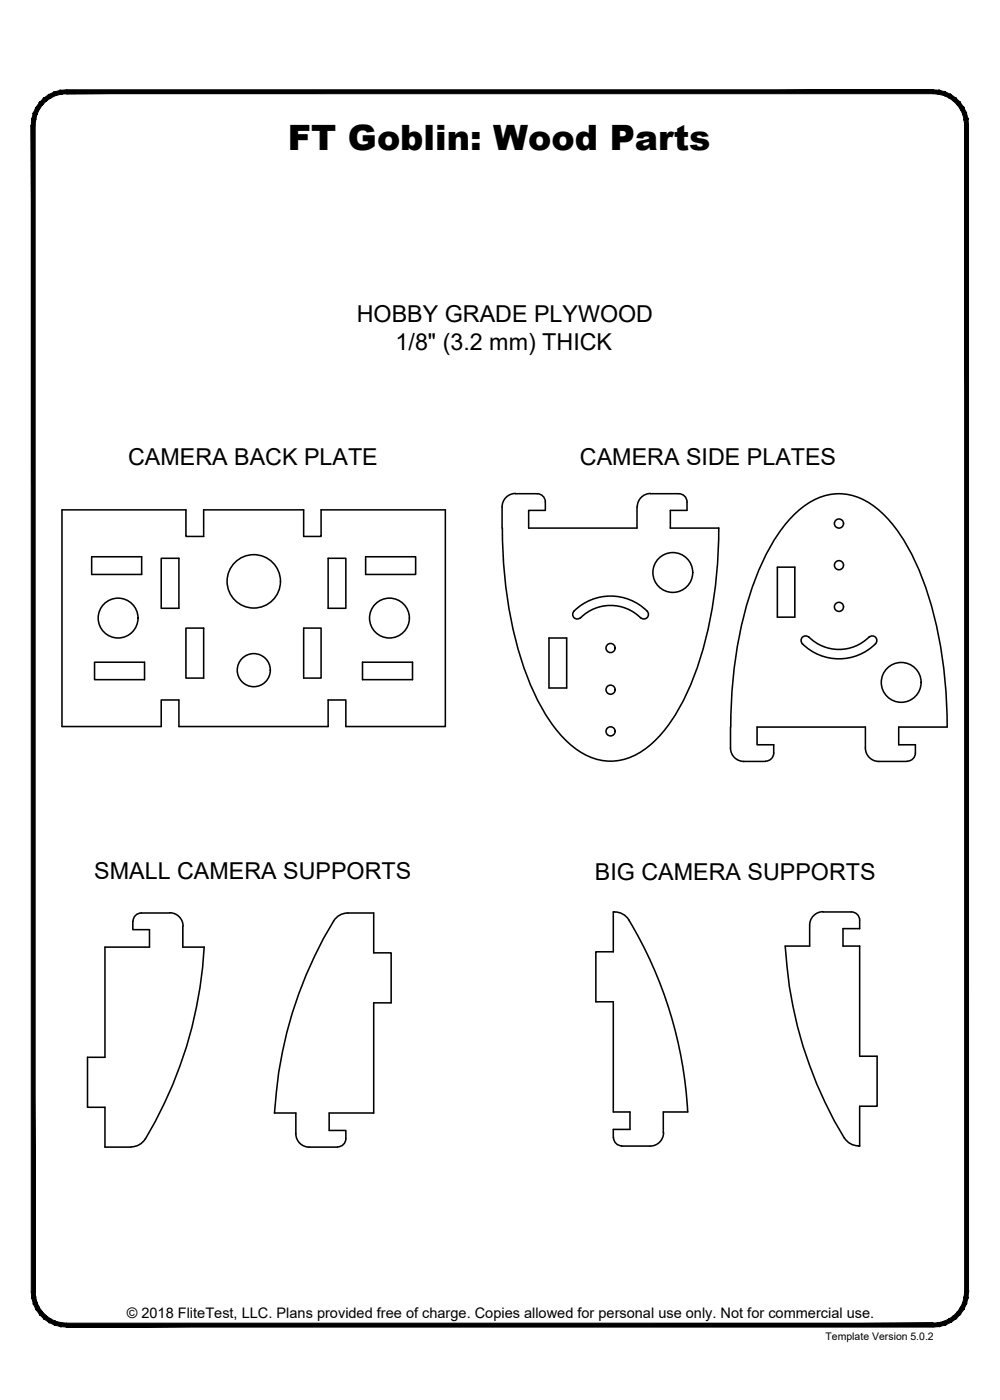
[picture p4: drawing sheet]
<svg xmlns="http://www.w3.org/2000/svg" width="190mm" height="267mm" viewBox="0 0 190 267" stroke-linecap="round" stroke-linejoin="round" font-family="sans-serif">
<!-- layer: 22 TILED -->
<g fill="#000" stroke="#000" stroke-width=".19">
<path d="M11.5 17.2l1.2-.1v.8zM11.5 17.2l.2 .7h1zM10.4 17.5l1.1-.3 .2 .7zM10.4 17.5l.2 .7 1.1-.3zM9.3 18l1.1-.5 .2 .7zM9.3 18l.4 .6 .9-.4zM8.3 18.7l1-.7 .4 .6zM8.3 18.7l.5 .5 .9-.6zM8.3 18.7l.5 .5-1.3 .3zM7.5 19.5l.6 .5 .7-.8zM7.5 19.5l.6 .5-1.3 .5zM6.8 20.5l.7 .3 .6-.8zM6.8 20.5l.7 .3-1.1 .7zM6.4 21.5l.6 .3 .5-1zM6.4 21.5l.6 .3-.9 .9zM6.1 22.7l.7 .1 .2-1zM6.1 22.7l.7 .1-.8 1.1zM6.8 22.8l-.8 1.1h.7z"/>
<path d="M12.7 17.9h165.1v-.8zM12.7 17.1h165.1l-165.1 .8z"/>
<path d="M6 23.9l.7 222.2v-222.2zM6 23.9l.7 222.2h-.7z"/>
<path d="M184.4 22.7l.1 1.2h-.7zM183.7 22.8l.1 1.1 .6-1.2zM184.1 21.5l.3 1.2-.7 .1zM183.4 21.8l.3 1 .4-1.3zM183.6 20.5l.5 1-.7 .3zM183 20.8l.4 1 .2-1.3zM182.9 19.5l.7 1-.6 .3zM182.4 20l.6 .8-.1-1.3zM182.1 18.7l.8 .8-.5 .5zM182.1 18.7l-.5 .5 .8 .8zM181.1 18l1 .7-.5 .5zM181.1 18l-.3 .6 .8 .6zM180.1 17.5l1 .5-.3 .6zM180.1 17.5l-.3 .7 1 .4zM178.9 17.2l1.2 .3-.3 .7zM178.9 17.2l-.1 .7 1 .3zM177.8 17.1l1.1 .1-.1 .7zM177.8 17.1v.8h1z"/>
<path d="M6 246.1h.7l-.6 1.2zM6.7 246.1l-.6 1.2 .7-.2zM6.1 247.3l.7-.2-.4 1.3zM6.8 247.1l-.4 1.3 .6-.3zM6.4 248.4l.6-.3-.2 1.3zM7 248.1l-.2 1.3 .7-.3zM6.8 249.4l.7-.3v1.3zM7.5 249.1v1.3l.6-.5zM7.5 250.4l.6-.5 .2 1.3zM8.1 249.9l.2 1.3 .5-.5zM8.8 250.7l.5 1.2-1-.7zM8.8 250.7l.5 1.2 .4-.6zM9.7 251.3l.7 1.1-1.1-.5zM9.7 251.3l.7 1.1 .2-.7zM10.6 251.7l.9 1-1.1-.3zM10.6 251.7l.9 1 .2-.7zM11.7 252l1 .8-1.2-.1zM11.7 252l1 .8v-.7z"/>
<path d="M12.7 252.1v.7l165.1-.7zM12.7 252.8l165.1-.7v.7z"/>
<path d="M177.8 252.1l1.1 .6-1.1 .1zM177.8 252.1l1.1 .6-.1-.7zM178.8 252l1.3 .4-1.2 .3zM178.8 252l1.3 .4-.3-.7zM179.8 251.7l1.3 .2-1 .5zM179.8 251.7l1.3 .2-.3-.6zM180.8 251.3l1.3-.1-1 .7zM180.8 251.3l1.3-.1-.5-.5zM181.6 250.7l1.3-.3-.8 .8zM181.6 250.7l1.3-.3-.5-.5zM182.4 249.9l1.2-.5-.7 1zM183 249.1l-.6 .8 1.2-.5zM183 249.1l1.1-.7-.5 1zM183.4 248.1l-.4 1 1.1-.7zM183.4 248.1l1-.8-.3 1.1zM183.7 247.1l-.3 1 1-.8zM184.5 246.1l-.1 1.2-.7-.2zM183.8 246.1l-.1 1 .8-1z"/>
<path d="M183.8 23.9v222.2h.7zM183.8 23.9h.7v222.2z"/>
</g>
<!-- layer: 01 CUT -->
<g fill="none" stroke="#000" stroke-width=".3">
<path d="M11.8 97.1h23.6v5.1h3.4v-5.1h19v5.1h3.4v-5.1h23.6v41.3h-18.9v-5.1h-3.4v5.1h-28.4v-5.1h-3.4v5.1h-18.9zM95.7 96.6v4M98.2 94.1h4.1M98.2 94a2.55 2.55 0 0 0-2.5 2.6M102.3 94.1a1.56 1.56 0 0 1 1.6 1.5v1.6h-3.2v3.4h20.6v-4M123.9 94.1h5.4a1.56 1.56 0 0 1 1.6 1.5v1.6h-3.2v3.4h9.2a79 79 0 0 1-5.5 30.3 29.9 29.9 0 0 1-8 11.4 10.7 10.7 0 0 1-14.1 0 31.4 31.4 0 0 1-8.9-13.6 80.9 80.9 0 0 1-4.7-28.1M124 94a2.55 2.55 0 0 0-2.6 2.6M17.5 106.1h9.5v3.3h-9.5zM30.7 106.4h3.4v9.5h-3.4zM35.4 119.7h3.4v9.5h-3.4zM57.8 119.7h3.4v9.5h-3.4zM62.5 106.4h3.4v9.5h-3.4z"/>
<path d="M69.7 106.1h9.5v3.3h-9.5zM109.3 116.4a9.8 9.8 0 0 1 14.2 .3 .87 .87 0 0 1-.4 1.1 .87 .87 0 0 1-1.1-.1M109.3 116.4a.87 .87 0 0 0 0 1.3 .87 .87 0 0 0 1.3 0M110.6 117.7a8.1 8.1 0 0 1 11.4 0M148.1 108h3.3v9.6h-3.3zM18 126.2h9.5v3.3h-9.5zM69.1 126.2h9.5v3.3h-9.5zM104.6 121.5h3.4v9.6h-3.4zM139.2 138.5v4M139.2 138.5a79 79 0 0 1 5.6-30.4 29.9 29.9 0 0 1 8-11.4 10.7 10.7 0 0 1 14.1 0 31.4 31.4 0 0 1 8.9 13.7 80.9 80.9 0 0 1 4.6 28.1h-9.2v3.4h3.2v1.5a1.56 1.56 0 0 1-1.6 1.6M152.8 122.6a9.9 9.9 0 0 0 14 0M154.1 121.4a.87 .87 0 0 0-1.2 0 .87 .87 0 0 0 0 1.2"/>
<path d="M154.1 121.3a8.1 8.1 0 0 0 11.5 0M165.6 121.4a.87 .87 0 0 1 1.2 0 .87 .87 0 0 1 0 1.2M139.2 142.5a2.55 2.55 0 0 0 2.5 2.6M141.7 145.1h4.1M164.9 142.5a2.55 2.55 0 0 0 2.5 2.6h5.4M164.9 142.5v-4h-20.7v3.4h3.2v1.6a1.56 1.56 0 0 1-1.6 1.5M25.3 175.5v1.6h3.2v3.3h-8.5v21h-3.3v9.5h3.3v7.6h5M32.3 173.9h-5.4a1.56 1.56 0 0 0-1.5 1.6M32.3 173.9a2.55 2.55 0 0 1 2.6 2.5M34.8 176.5v3.9h4.1a79.1 79.1 0 0 1-11.2 36.6M63.6 175.5a78.4 78.4 0 0 0-11.3 36.5h4.1v4a2.55 2.55 0 0 0 2.5 2.5h5.4M63.6 175.5a3.2 3.2 0 0 1 2.7-1.6h4.9v7.6h3.3v9.5h-3.3v21h-8.5v3.4h3.2v1.5a1.56 1.56 0 0 1-1.6 1.6"/>
<path d="M117.1 173.7h-.3v7.6h-3.3v9.5h3.3v21h3.2v3.4h-3.2v1.5M117.1 173.7a3.2 3.2 0 0 1 2.7 1.6M119.8 175.2a79.2 79.2 0 0 1 11.2 36.6h-4.6v4M154.2 176.3v3.9h-4.6a78.4 78.4 0 0 0 11.2 36.6M156.8 173.7h5.4M156.8 173.7a2.55 2.55 0 0 0-2.6 2.5M162.2 173.7a1.56 1.56 0 0 1 1.6 1.6v1.6h-3.2v3.3h3.2v21h3.3v9.5h-3.3v7.6h-.3M27.7 217a3.2 3.2 0 0 1-2.7 1.5M116.9 216.7a1.56 1.56 0 0 0 1.5 1.6M118.4 218.3h5.4M126.4 215.8a2.55 2.55 0 0 1-2.5 2.5M160.8 216.8a3.2 3.2 0 0 0 2.7 1.5"/>
<circle cx="159.8" cy="99.7" r=".87"/>
<circle cx="22.5" cy="117.7" r="3.8"/>
<circle cx="48.3" cy="110.7" r="5.1"/>
<circle cx="74.2" cy="117.7" r="3.8"/>
<circle cx="128.2" cy="109.1" r="3.8"/>
<circle cx="159.8" cy="107.7" r=".87"/>
<circle cx="159.8" cy="115.6" r=".87"/>
<circle cx="48.3" cy="127.7" r="3.2"/>
<circle cx="116.3" cy="139.3" r=".87"/>
<circle cx="116.3" cy="131.4" r=".87"/>
<circle cx="116.3" cy="123.4" r=".87"/>
<circle cx="171.7" cy="130" r="3.8"/>
</g>
<text font-size="6.7" x="54.8" y="28.7">FT Goblin: Wood Parts</text>
<g font-size="4.4">
<text x="68" y="61.3">HOBBY GRADE PLYWOOD</text>
<text x="75.4" y="66.6">1/8&quot; (3.2 mm) THICK</text>
<text x="24.4" y="88.6">CAMERA BACK PLATE</text>
<text x="110.5" y="88.6">CAMERA SIDE PLATES</text>
<text x="18" y="167.5">SMALL CAMERA SUPPORTS</text>
<text x="113.3" y="167.6">BIG CAMERA SUPPORTS</text>
</g>
<text font-size="2.8" x="24.2" y="251.1">© 2018 FliteTest, LLC. Plans provided free of charge. Copies allowed for personal use only. Not for commercial use.</text>
<text font-size="2" x="157.3" y="255.3">Template Version 5.0.2</text>
</svg>
